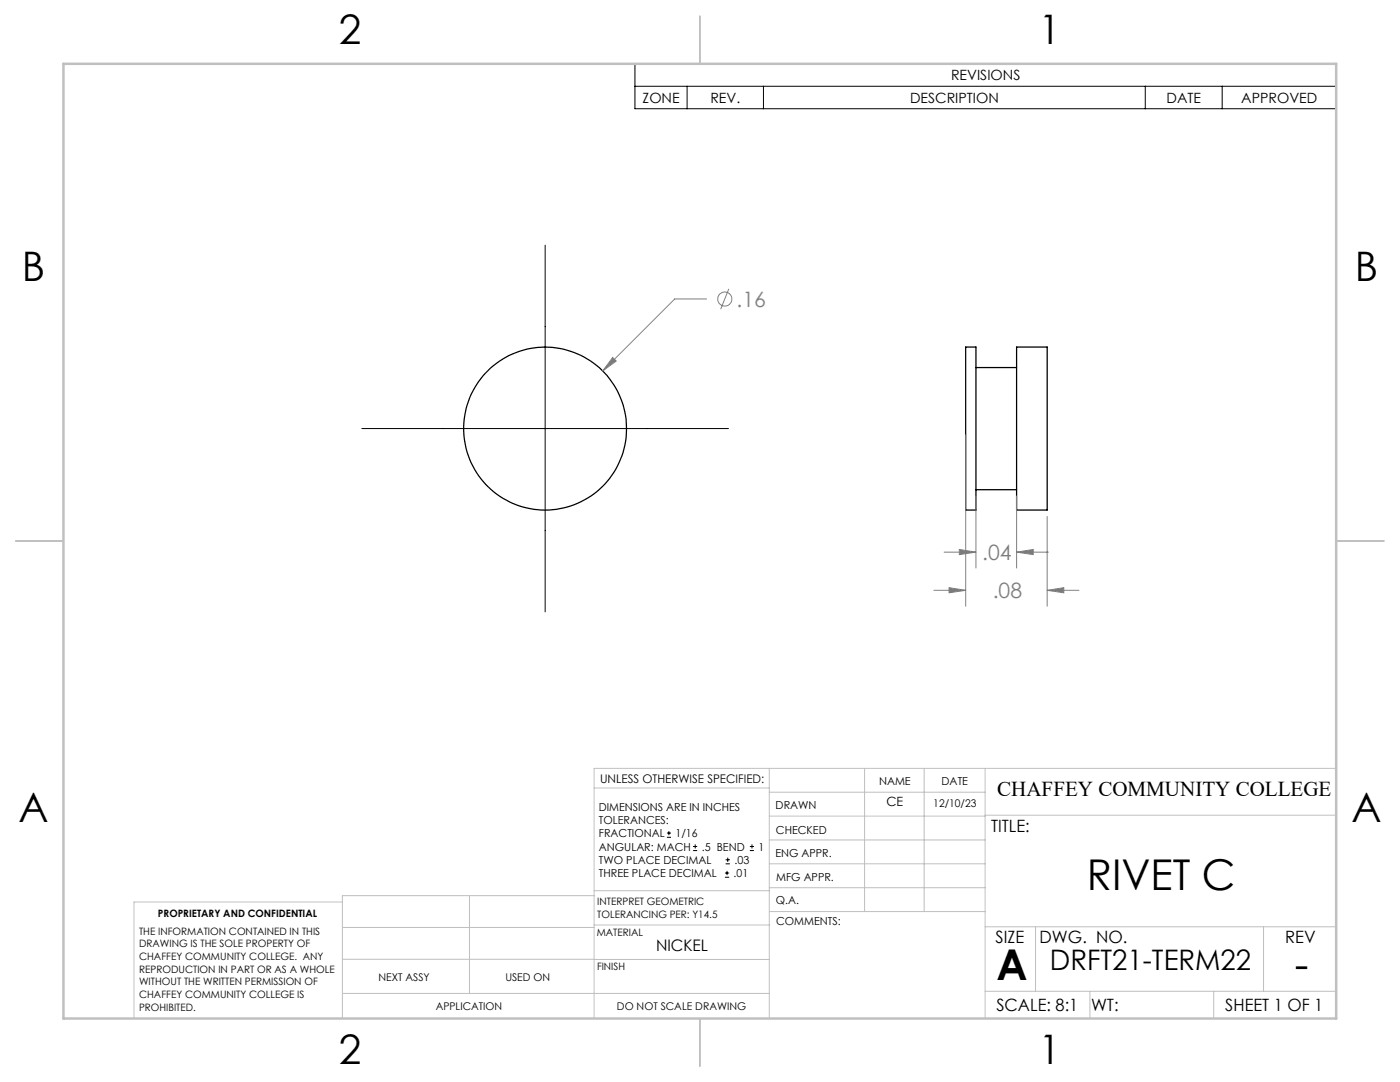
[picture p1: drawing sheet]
<svg xmlns="http://www.w3.org/2000/svg" width="279mm" height="216mm" viewBox="0 0 279 216" stroke-linecap="round" stroke-linejoin="round" font-family="sans-serif">
<g fill="none" stroke="#000" stroke-width=".25">
<path d="M192.7 69.3h2.1v32.5h-2.1zM194.8 73.3h8.1M202.9 69.3h6.1v32.5h-6.1zM194.8 97.7h8.1"/>
<circle cx="108.8" cy="85.5" r="16.3"/>
</g>
<g fill="none" stroke="#808080" stroke-width=".2">
<path d="M141 59.7h-6.3l-14.4 14.3M145.5 57.6l-1.7 4.1M122.3 71.3l.7 .7-2.7 2zM192.7 86.8v34.2M194.8 99v14.3M202.9 99v14.3M186.4 117.8h6.3M188.4 110.2h6.4M189.4 117.3l3.3 .5-3.3 .5zM191.5 109.6l3.3 .6-3.3 .5zM202.9 110.2l3.3-.6v1.1zM202.9 110.2h6.3"/>
<path d="M209 117.8l3.3-.5v1zM209 103v18M209 117.8h6.3"/>
<circle cx="144.7" cy="59.7" r="1.4"/>
</g>
<g fill="none" stroke="#000" stroke-width=".2">
<path d="M126.7 12.7h140v9h-140zM126.7 17.2h140M137.1 17.2v4.5M152.4 17.2v4.5M228.6 17.2v4.5M243.9 17.2v4.5M108.8 48.9v73.2M72.2 85.5h73.2M133.1 167.1h.8M133.1 166.2h.8M133.5 165.8v.9M138.3 169.7h.8"/>
<path d="M138.3 168.9h.8M138.7 168.5v.8M144.7 175h.8M144.7 174.2h.8M144.8 172.4h.9M144.8 171.6h.9M145.1 173.8v.8M145.2 171.1v.9M149.6 169.7h.9M149.6 168.9h.9M150.1 168.5v.8"/>
</g>
<g fill="none" stroke="#c0c0c0" stroke-width=".2">
<path d="M118.6 157.2h34.9M153.5 153.3v49.9M153.5 158.1h43.1M172.5 153.3v28.6M184.4 153.3v28.6M196.6 153.3v49.9M266.7 153.3h-148.1v49.9M68.3 180h-41.6v23.2M93.7 178.7v19.5M118.6 178.7h-50.3v24.5M118.6 177.7h35M153.5 167.6h43.1"/>
<path d="M153.5 162.8h43.1M153.5 172.4h43.1M153.5 177.1h43.1M196.6 162.7h70.1M68.3 198.2h85.2M68.3 191.4l85.2 .1M68.3 185.1h50.3M118.6 184.6h35M153.6 181.9h43M196.6 197.8h70.1M196.6 184.9h70.1M206.7 184.9v12.9"/>
<path d="M217.5 197.8v5.4M242.2 197.8v5.4M252.2 184.9v12.9"/>
</g>
<path d="M139.7 3.2v9.5M3.1 107.9h9.6M266.7 107.9h9.5M139.7 203.2v9.6" fill="none" stroke="#c0c0c0" stroke-width=".25"/>
<path d="M12.7 12.7h254v190.5h-254z" fill="none" stroke="#c0c0c0" stroke-width=".5"/>
<path d="M122.3 71.3l-2 2.7 2.7-2zM189.4 117.3l3.3 .5-3.3 .5zM209 117.8l3.3-.5v1zM191.5 109.6l3.3 .6-3.3 .5zM202.9 110.2l3.3-.6v1.1z" fill="#808080"/>
<g font-size="8.5">
<text x="216.9" y="177.6">RIVET C</text>
<text x="198.9" y="195.5">A</text>
<text x="258.4" y="195.4">-</text>
</g>
<g font-size="8.1">
<text x="67.6" y="8.9">2</text>
<text x="207.3" y="8.9">1</text>
<text x="4.4" y="56.2">B</text>
<text x="270.4" y="56.2">B</text>
<text x="3.7" y="164.1">A</text>
<text x="269.7" y="164.1">A</text>
<text x="67.6" y="212.4">2</text>
<text x="207.3" y="212.4">1</text>
</g>
<text font-size="5.6" x="209.5" y="193.5">DRFT21-TERM22</text>
<g font-size="4.2" fill="#808080">
<text x="147" y="61.2">.16</text>
<text x="196" y="111.8">.04</text>
<text x="198.1" y="119.4">.08</text>
</g>
<text font-size="4.2" x="199" y="158.7">CHAFFEY COMMUNITY COLLEGE</text>
<g font-size="3.4">
<text x="197.8" y="166">TITLE:</text>
<text x="198.7" y="188.1">SIZE</text>
<text x="207.5" y="188.1">DWG. NO.</text>
<text x="256.5" y="188.2">REV</text>
<text x="198.8" y="201.7">SCALE: 8:1</text>
<text x="217.7" y="201.8">WT:</text>
<text x="244.5" y="201.7">SHEET 1 OF 1</text>
</g>
<text font-size="3.2" x="130.9" y="189.8">NICKEL</text>
<g font-size="2.8">
<text x="189.8" y="16">REVISIONS</text>
<text x="128.2" y="20.5">ZONE</text>
<text x="141.8" y="20.5">REV.</text>
<text x="181.6" y="20.5">DESCRIPTION</text>
<text x="232.8" y="20.5">DATE</text>
<text x="247.7" y="20.5">APPROVED</text>
</g>
<text font-size="2.5" x="176.9" y="160.9">CE</text>
<text font-size="2.4" x="119.8" y="156.2">UNLESS OTHERWISE SPECIFIED:</text>
<g font-size="2.2">
<text x="119.5" y="161.8">DIMENSIONS ARE IN INCHES</text>
<text x="154.8" y="161.4">DRAWN</text>
<text x="175.4" y="156.6">NAME</text>
<text x="187.9" y="156.7">DATE</text>
<text x="119.5" y="164.4">TOLERANCES:</text>
<text x="119.5" y="167.1">FRACTIONAL</text>
<text x="134.8" y="167.1">1/16</text>
<text x="154.9" y="166.3">CHECKED</text>
<text x="119.5" y="172.4">TWO PLACE DECIMAL</text>
<text x="119.5" y="169.7">ANGULAR: MACH</text>
<text x="140.1" y="169.7">.5 BEND</text>
<text x="146.6" y="172.4">.03</text>
<text x="151.4" y="169.7">1</text>
<text x="154.8" y="171">ENG APPR.</text>
<text x="119.5" y="175">THREE PLACE DECIMAL</text>
<text x="146.4" y="175">.01</text>
<text x="154.9" y="175.7">MFG APPR.</text>
<text x="154.9" y="180.4">Q.A.</text>
<text x="154.9" y="184.6">COMMENTS:</text>
</g>
<g font-size="2.1">
<text x="186.3" y="161">12/10/23</text>
<text x="75.5" y="195.7">NEXT ASSY</text>
<text x="100.9" y="195.7">USED ON</text>
<text x="86.9" y="201.5">APPLICATION</text>
<text x="123.1" y="201.6">DO NOT SCALE DRAWING</text>
</g>
<g font-size="2">
<text x="31.5" y="182.9">PROPRIETARY AND CONFIDENTIAL</text>
<text x="119.2" y="180.6">INTERPRET GEOMETRIC</text>
<text x="119.2" y="183.1">TOLERANCING PER: Y14.5</text>
<text x="27.8" y="186.5">THE INFORMATION CONTAINED IN THIS</text>
<text x="27.8" y="189">DRAWING IS THE SOLE PROPERTY OF</text>
<text x="27.8" y="191.6">CHAFFEY COMMUNITY COLLEGE. ANY</text>
<text x="119.1" y="186.7">MATERIAL</text>
<text x="27.8" y="194.1">REPRODUCTION IN PART OR AS A WHOLE</text>
<text x="27.8" y="196.6">WITHOUT THE WRITTEN PERMISSION OF</text>
<text x="119.1" y="193.5">FINISH</text>
<text x="27.8" y="199.1">CHAFFEY COMMUNITY COLLEGE IS</text>
<text x="27.8" y="201.7">PROHIBITED.</text>
</g>
</svg>
